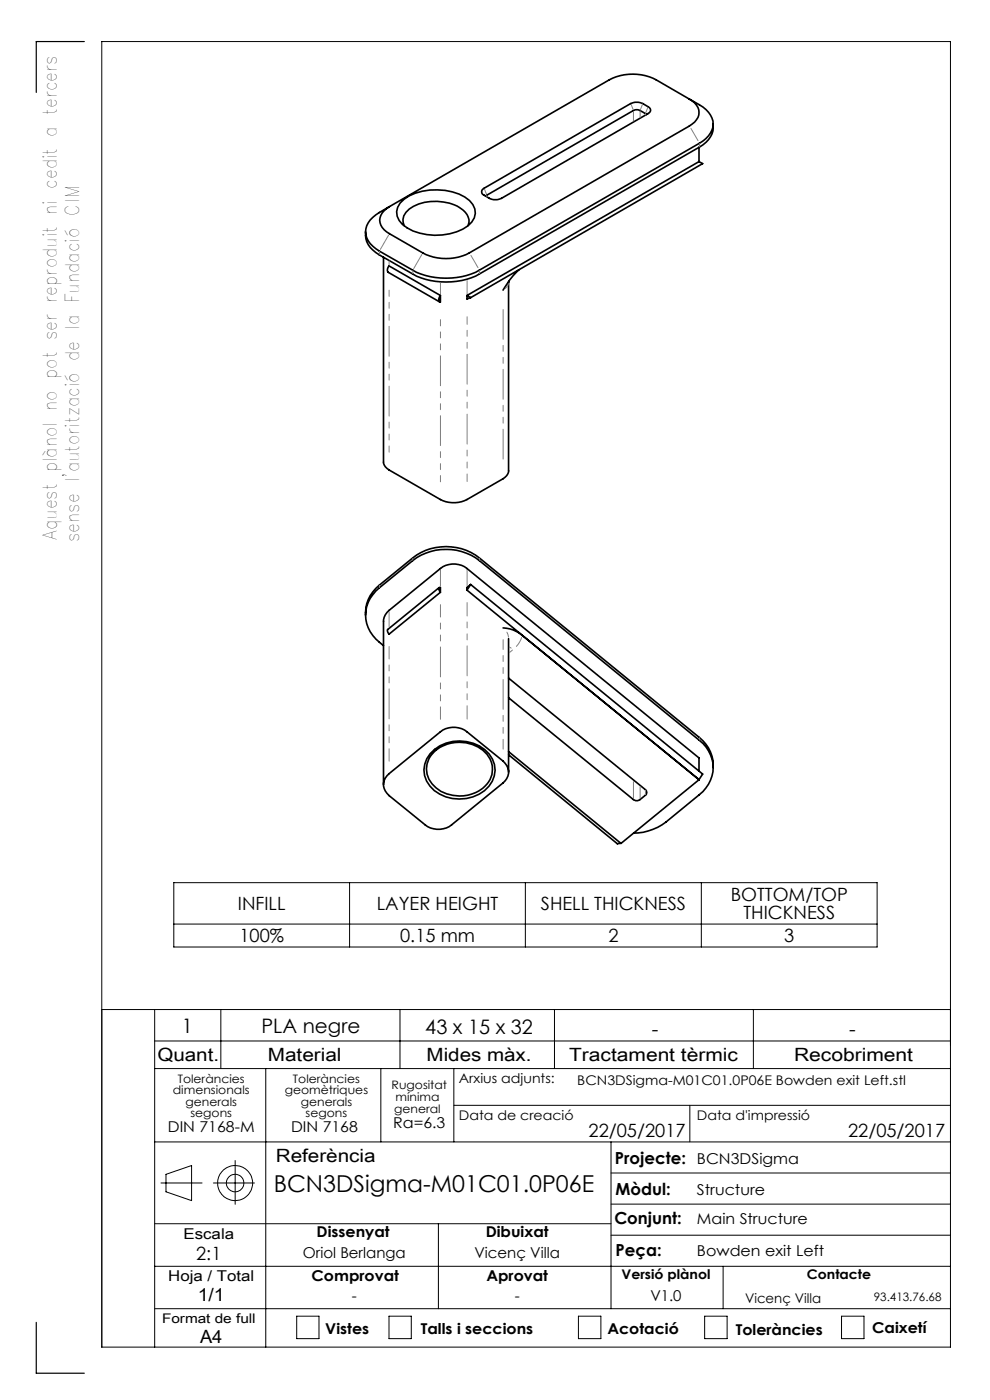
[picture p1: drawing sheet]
<svg xmlns="http://www.w3.org/2000/svg" width="210mm" height="297mm" viewBox="0 0 210 297" stroke-linecap="round" stroke-linejoin="round" font-family="sans-serif">
<g fill="none" stroke="#000" stroke-width=".21">
<path d="M36.9 187.3h149.2v13.6h-149.2zM36.9 196h149.2M74.2 187.3v13.6M111.4 187.3v13.6M148.8 187.3v13.6M21.6 214.2h180M32.8 214.2v71.6M46.8 214.2v12.5M84.8 214.2v12.5M117.6 214.2v12.5M159.8 214.2v12.5M32.8 220.8h168.8"/>
<path d="M32.8 226.7h168.8M56.4 226.7v59.1M80.8 226.7v15.5M96.3 226.7v15.5M96.3 234.5h105.3M146.3 234.5v7.7M32.8 259.6h96.8M32.8 242.2h168.8M34.1 251h8.8M35.2 249.1l5.4-1.8v7.4l-5.4-1.9zM45.3 251h8.7M49.9 246.2v9.3"/>
<path d="M93 259.6v18M129.6 242.2v35.4M129.6 255.4h72M129.6 248.8h72M32.8 277.6h168.8M32.8 268.6h168.8M62.9 279.2h4.8v4.8h-4.8zM82.5 279.2h4.7v4.8h-4.7zM122.7 279.2h4.8v4.8h-4.8zM129.6 262h72M149.5 279.2h4.7v4.8h-4.7zM153.4 268.6v9"/>
<path d="M178.5 279.2h4.8v4.8h-4.8zM21.6 285.8h180v-277h-180v277"/>
<circle cx="49.9" cy="251" r="3.7"/>
<circle cx="49.9" cy="251" r="1.86"/>
</g>
<path d="M17.9 8.8h-10.2v10.8M7.7 280.5v10.8h10.2" fill="none" stroke="#000" stroke-width=".25"/>
<g fill="none" stroke="#000" stroke-width=".35">
<path d="M137.1 24.3l-1.3-.8a1.57 1.57 0 0 0-1.5 0l-31.3 18.1M146.2 21a9.9 9.9 0 0 1 4.5 3.4 3.7 3.7 0 0 1-.9 5l-1.5 1-46.6 26.9a15.5 15.5 0 0 1-14.1 0l-7.1-4a4.7 4.7 0 0 1-2.9-4.8 5.4 5.4 0 0 1 2.9-3.4l2.1-1.3M146.2 21a2.91 2.91 0 0 1 1.5 4.4l-.3 .5-1.2 .8-46.6 27a10.8 10.8 0 0 1-9.9 0l-7.1-4.1a2.97 2.97 0 0 1-1.5-4.4l1.5-1.4M146.2 21l-7-4.1a10.8 10.8 0 0 0-9.9 0l-46.7 26.9M148.3 31.3v3M148.3 34.3l-49.2 28.4M148.3 34.3l.7 .4-49.2 28.4M151.3 26.3a4.9 4.9 0 0 1-3 4.9l-46.6 26.9a15.5 15.5 0 0 1-14.1 0l-7.1-4a4.9 4.9 0 0 1-3-4.9M81.4 54.6v43.4a1.98 1.98 0 0 0 1.1 1.7l10.9 6.3a6.2 6.2 0 0 0 5.7 0l7.6-4.4a2.18 2.18 0 0 0 1.2-1.7v-40.2M84.9 43.1a10.7 10.7 0 0 1 9.5-2.7 8.6 8.6 0 0 1 5.9 3 3.2 3.2 0 0 1-1 4.5 12.3 12.3 0 0 1-13.9-.3 3.2 3.2 0 0 1-.5-4.5zM99.3 47.8a3.1 3.1 0 0 0-1.7-3.7 10.4 10.4 0 0 0-10.8 .2 2.73 2.73 0 0 0-1 3.6M102.3 40.3l31.5-18.3a3.1 3.1 0 0 1 2.5 0l1.2 .6a.76 .76 0 0 1 .5 .8 .76 .76 0 0 1-.5 .7l-31.1 18a3 3 0 0 1-2.6 0l-1.1-.7a.79 .79 0 0 1-.4-1.1z"/>
<path d="M110.1 57.2l-.4 .4a17.3 17.3 0 0 0-3 4M93.4 62.7v1.4a.85 .85 0 0 1 0-1.4zM93.4 62.7l-10.9-6.3-.1 .2-.2 .7 .2 .5 10.9 6.3M99.1 62.7v.7l.7-.3M99.1 62.7l.7 .4M77.5 130.5a7.5 7.5 0 0 1 3-6.4l7.1-5.7a11.6 11.6 0 0 1 14.1 0l46.6 38.1a7.5 7.5 0 0 1 3 6.3M81.4 137a7.6 7.6 0 0 1-3.6-8.3 7.8 7.8 0 0 1 2.7-4l7.1-5.8a11.7 11.7 0 0 1 14.1 0l46.6 38.2a7.1 7.1 0 0 1 0 11.5l-7 5.8a11.6 11.6 0 0 1-6.9 2.3M93.1 124.7l-10.9 8.9v.3l.3 .6 10.9-8.8M93.2 124.6h.2v1.1l-.3-.7zM99.1 125.2l49.2 40.2M99.8 124l-.7 .6v.6M99.8 124l-.7 1.2"/>
<path d="M99.8 124l49.2 40.2-.7 1.2M106.7 133.2a6.6 6.6 0 0 1 4.1 1.6M107.9 135.5v28.3M91.2 159.9a8.5 8.5 0 0 1 12.6 0 5.5 5.5 0 0 1-2.2 8.6 8.6 8.6 0 0 1-10.4-1.7 5.2 5.2 0 0 1 0-6.9zM92.1 159.5a8 8 0 0 1 11.2 .5 5.2 5.2 0 0 1-2.4 8.1 8.1 8.1 0 0 1-9.2-1.8 4.8 4.8 0 0 1 .4-6.8zM107.9 143.9l29 23.6a.74 .74 0 0 1 0 1.2l-1.1 .9a1.18 1.18 0 0 1-1.5 0l-26.4-21.6M107.9 159.5l23.8 19.4 16.6-13.5M82.5 164.1l10.9-8.8a4.6 4.6 0 0 1 5.7 0l7.6 6.2a2.86 2.86 0 0 1 0 4.6l-10.9 8.9a4.6 4.6 0 0 1-5.6 0l-7.7-6.2a2.86 2.86 0 0 1 0-4.7zM107.9 160.1l23.1 18.9 .7-.1M148.3 163.6v-2.8l-49.2-40.2a4.6 4.6 0 0 0-5.7 0l-10.9 8.9a3.1 3.1 0 0 0-1.1 2.3v34.6M148.3 165.4h.1"/>
</g>
<g fill="none" stroke="#808080" stroke-width=".21" stroke-dasharray="6.3 1.3 1.3 1.3 1.3 1.3">
<path d="M134.3 23.2l-.4-1M134.4 25.7v-2.1M135.8 23.6v1.3M135.8 23.3l.5-1.2M136.9 24.4v-.3M137 24l.4-1.3M148.1 29.8l-1.5-2.6M148.4 31.1v-.7M80.5 53.3v.7M82.4 49.9l-1.7 3M82.5 55.3v1M87.6 58.1v-.7"/>
<path d="M87.8 57l1.7-3M99.1 59.5v2.9M101.4 56.8l-1.5-2.6M101.7 57.4v.7M102.8 40.1l.4 1.1M103.3 41.4v.3M93.4 62.4v-2.4M107.9 60.2l-.7 1M87.6 118.9v-.5M101.7 118.4v.5M80.5 124.2v.4M82.5 129.8v3.2"/>
<path d="M93.4 124.3v-3.4M99.1 120.9v3.4M107.9 135.2l-.4-1.1M108 137.3l.4 .2M108.7 137.9l-.7 .6M110.6 135.3l-.5 1.1-.6 .7M148.4 157v-.5M134.4 169.2v-3.4M135.8 166.9v2.4M136.9 168.6v-1"/>
</g>
<path d="M82.5 61.6v34.3M93.4 102.2v-34.4" fill="none" stroke="#808080" stroke-width=".21" stroke-dasharray="6.3 1.3 1.3 1.3 1.3 1.3" stroke-dashoffset="5"/>
<path d="M99.1 67.2v35" fill="none" stroke="#808080" stroke-width=".21" stroke-dasharray="6.3 1.3 1.3 1.3 1.3 1.3" stroke-dashoffset="4.8"/>
<path d="M106.7 98v-32.9" fill="none" stroke="#808080" stroke-width=".21" stroke-dasharray="6.3 1.3 1.3 1.3 1.3 1.3" stroke-dashoffset="-.6"/>
<path d="M82.5 137.2v24.3M93.4 152.6v-24.3" fill="none" stroke="#808080" stroke-width=".21" stroke-dasharray="6.3 1.3 1.3 1.3 1.3 1.3" stroke-dashoffset="3.7"/>
<path d="M99.1 127.8v24.7" fill="none" stroke="#808080" stroke-width=".21" stroke-dasharray="6.3 1.3 1.3 1.3 1.3 1.3" stroke-dashoffset="3.5"/>
<path d="M106.7 158.9v-23.2" fill="none" stroke="#808080" stroke-width=".21" stroke-dasharray="6.3 1.3 1.3 1.3 1.3 1.3" stroke-dashoffset="4.3"/>
<text font-size="4.9" x="58.1" y="253">BCN3DSigma-M01C01.0P06E</text>
<g font-size="4.2">
<text x="38.6" y="219">1</text>
<text x="55.5" y="219.2">PLA negre</text>
<text x="90.2" y="219.4">43 x 15 x 32</text>
<text x="138.3" y="219.7">-</text>
<text x="180.1" y="219.7">-</text>
</g>
<g font-size="4">
<text x="12.1" y="114.5" transform="rotate(-90 12.1 114.5)">Aquest plànol no pot ser reproduit ni cedit a tercers</text>
<text x="16.8" y="115" transform="rotate(-90 16.8 115)">sense l'autorització de la Fundació CIM</text>
</g>
<g font-size="3.9">
<text x="155" y="191.1">BOTTOM/TOP</text>
<text x="50.5" y="193.1">INFILL</text>
<text x="79.9" y="193.1">LAYER HEIGHT</text>
<text x="114.7" y="193.1">SHELL THICKNESS</text>
<text x="157.7" y="195">THICKNESS</text>
<text x="50.8" y="199.9">100%</text>
<text x="84.9" y="199.9">0.15 mm</text>
<text x="129.1" y="199.9">2</text>
<text x="166.4" y="199.9">3</text>
<text x="33.4" y="225">Quant.</text>
<text x="56.8" y="225">Material</text>
<text x="90.5" y="225">Mides màx.</text>
<text x="120.7" y="225">Tractament tèrmic</text>
<text x="168.4" y="225">Recobriment</text>
<text x="124.8" y="241.3">22/05/2017</text>
<text x="179.9" y="241.3">22/05/2017</text>
<text x="58.5" y="246.5">Referència</text>
<text x="41.6" y="267.2">2:1</text>
<text x="41.9" y="276.1">1/1</text>
<text x="42.4" y="284.9">A4</text>
</g>
<g font-size="3.5">
<text x="130.5" y="246.8">Projecte:</text>
<text x="130.6" y="253.4">Mòdul:</text>
<text x="130.3" y="259.8">Conjunt:</text>
<text x="130.6" y="266.4">Peça:</text>
</g>
<g font-size="3.2">
<text x="83.4" y="239.3">Ra=6.3</text>
<text x="35.6" y="240.1">DIN 7168-M</text>
<text x="61.7" y="240.1">DIN 7168</text>
<text x="147.8" y="246.8">BCN3DSigma</text>
<text x="147.8" y="253.4">Structure</text>
<text x="38.9" y="262.9">Escala</text>
<text x="67.2" y="262.5">Dissenyat</text>
<text x="103" y="262.5">Dibuixat</text>
<text x="147.8" y="259.8">Main Structure</text>
<text x="64.3" y="266.8">Oriol Berlanga</text>
<text x="100.6" y="266.8">Vicenç Villa</text>
<text x="147.8" y="266.4">Bowden exit Left</text>
<text x="35.7" y="271.7">Hoja / Total</text>
<text x="66.1" y="271.7">Comprovat</text>
<text x="103.2" y="271.7">Aprovat</text>
<text x="74.6" y="276.1">-</text>
<text x="109.2" y="276.1">-</text>
<text x="138" y="276.1">V1.0</text>
<text x="69" y="283.1">Vistes</text>
<text x="89.3" y="283.1">Talls i seccions</text>
<text x="128.8" y="283.1">Acotació</text>
<text x="156.1" y="283.2">Toleràncies</text>
<text x="185" y="282.8">Caixetí</text>
</g>
<g font-size="2.8">
<text x="97.3" y="229.6">Arxius adjunts:</text>
<text x="122.5" y="230.2">BCN3DSigma-M01C01.0P06E Bowden exit Left.stl</text>
<text x="97.3" y="237.7">Data de creació</text>
<text x="147.8" y="237.7">Data d'impressió</text>
<text x="131.8" y="271.4">Versió plànol</text>
<text x="171.2" y="271.4">Contacte</text>
<text x="34.4" y="280.7">Format de full</text>
<text x="158" y="276.3">Vicenç Villa</text>
</g>
<g font-size="2.5">
<text x="36.7" y="232.1">dimensionals</text>
<text x="37.7" y="229.6">Toleràncies</text>
<text x="60.4" y="232.1">geomètriques</text>
<text x="62.1" y="229.6">Toleràncies</text>
<text x="83.1" y="231">Rugositat</text>
<text x="83.9" y="233.5">mínima</text>
<text x="39.4" y="234.6">generals</text>
<text x="40.4" y="237.1">segons</text>
<text x="63.8" y="234.6">generals</text>
<text x="64.8" y="237.1">segons</text>
<text x="83.6" y="236.2">general</text>
<text x="185.4" y="276.1">93.413.76.68</text>
</g>
</svg>
